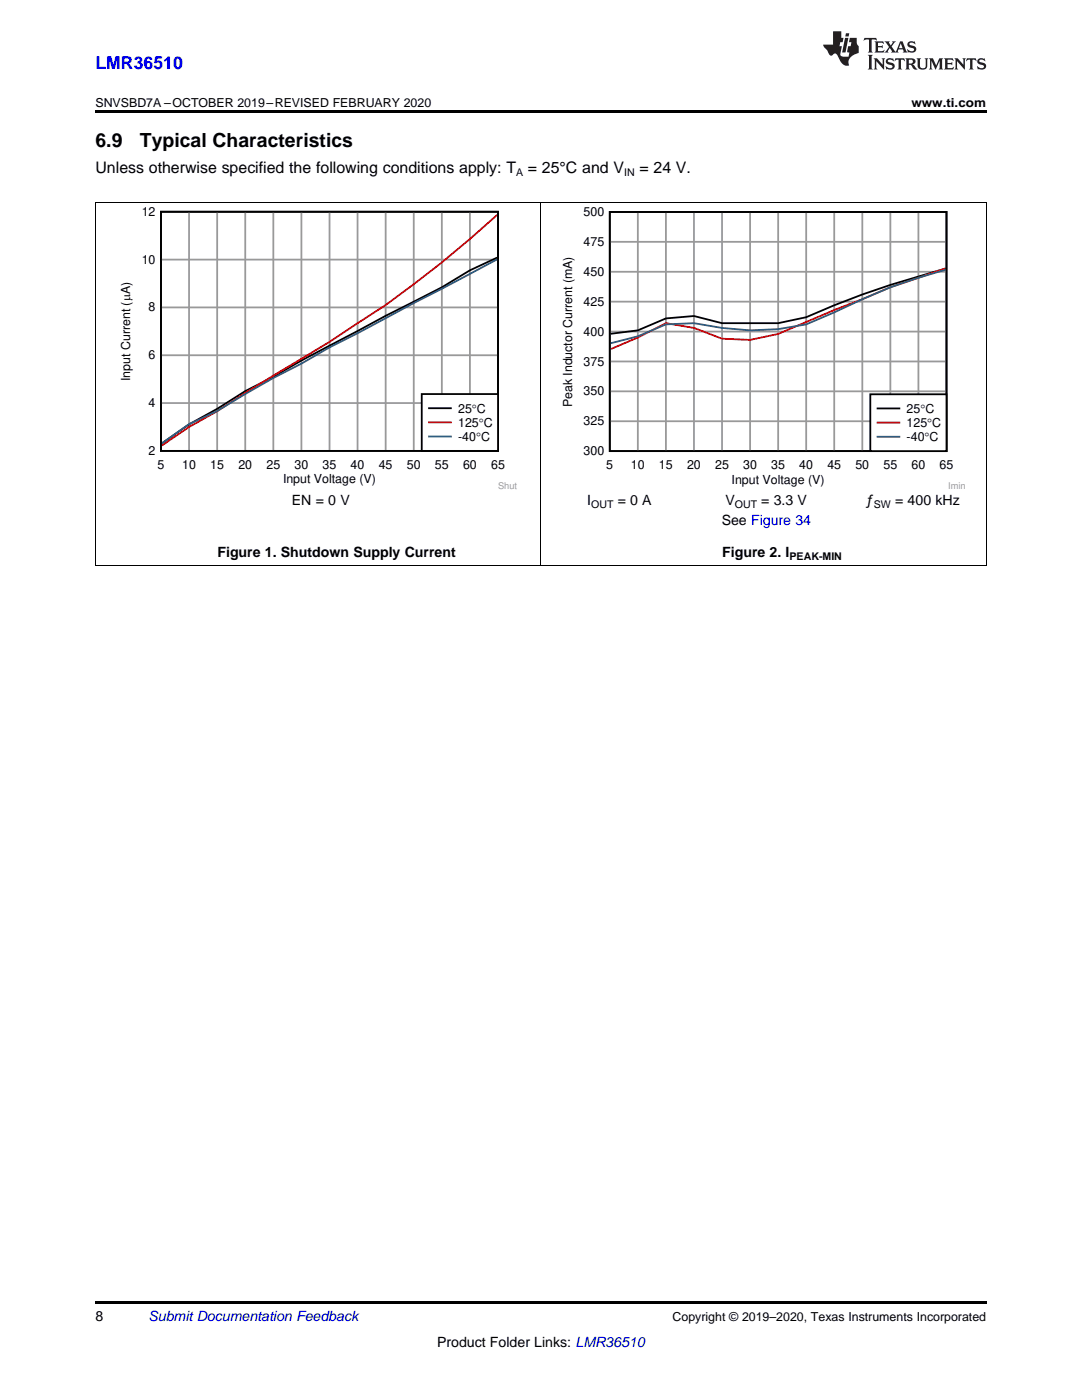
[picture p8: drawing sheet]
<svg xmlns="http://www.w3.org/2000/svg" width="216mm" height="279mm" viewBox="0 0 216 279" stroke-linecap="round" stroke-linejoin="round" font-family="sans-serif">
<path d="M19 259.7h177.8v.5h-177.8z" fill="#000"/>
<path d="M19.1 40.4v72.5M107.9 40.4v72.5M196.8 40.4v72.5M19 112.9h177.8" fill="none" stroke="#000" stroke-width=".2"/>
<path d="M32.1 42.3h67.3v47.7h-67.3zM99.2 51.4l-5.4 2.6-5.6 3.3-11.2 5.7-16.9 9-5.6 3.2-5.6 2.9-5.6 3.5-5.6 3.1-5.4 3.8" fill="none" stroke="#000" stroke-width=".36"/>
<g fill="none" stroke="#999" stroke-width=".36">
<path d="M32.1 51.8h67.3M37.7 42.3v47.7M43.3 42.3v47.7M48.9 42.3v47.7M54.5 42.3v47.7M60.1 42.3v47.7M65.8 42.3v47.7M71.3 42.3v47.7M77 42.3v47.7M82.6 42.3v47.7M88.2 42.3v47.7M93.8 42.3v47.7"/>
<path d="M32.1 70.9h67.3M32.1 61.4h67.3M32.1 80.4h67.3"/>
</g>
<path d="M99.2 42.9a233.4 233.4 0 0 1-22.2 18l-11.2 7.3a545.7 545.7 0 0 0-22.5 13.9l-5.6 3.1-5.4 3.7" fill="none" stroke="#f00" stroke-width=".36"/>
<path d="M99.2 51.8l-27.9 14.7-5.5 2.8-5.7 3.3-5.6 2.8-11.2 6.6-5.6 2.6-5.4 3.9" fill="none" stroke="#295c75" stroke-width=".36"/>
<path d="M84.2 78.6h15.2v11.4h-15.2z" fill-rule="evenodd" fill="#fff"/>
<path d="M121.7 42.3h67.2v47.7h-67.2zM188.7 53.6a192.1 192.1 0 0 0-27.8 9.7l-5.6 1.2h-11.2l-5.6-1.4-5.6 .4-5.6 2.4-5.5 .7M84.2 78.6h15.2v11.4h-15.2zM85.6 81.5h4.4" fill="none" stroke="#000" stroke-width=".36"/>
<path d="M188.7 53.6l-11 3.7-5.6 2.4-5.6 2.2-11.2 4.7-5.6 1.2-5.6-.2-5.6-2.2-5.6-.9-5.6 2.9-5.5 2.3M85.6 84.3h4.4" fill="none" stroke="#f00" stroke-width=".36"/>
<path d="M188.7 53.8a106.6 106.6 0 0 0-22.2 8.5l-5.6 2.4a48.3 48.3 0 0 1-22.4-.2l-5.6 .2-5.6 2.4-5.5 1.4M85.6 87.1h4.4" fill="none" stroke="#295c75" stroke-width=".36"/>
<g fill="none" stroke="#999" stroke-width=".36">
<path d="M121.7 54.2h67.2M121.7 48.3h67.2M127.3 42.3v47.7M132.9 42.3v47.7M138.5 42.3v47.7M144.1 42.3v47.7M149.7 42.3v47.7M155.3 42.3v47.7M160.9 42.3v47.7M166.5 42.3v47.7M172.1 42.3v47.7M177.7 42.3v47.7"/>
<path d="M183.3 42.3v47.7M121.7 78.1h67.2M121.7 72.1h67.2M121.7 66.2h67.2M121.7 60.2h67.2M121.7 84.1h67.2"/>
</g>
<path d="M173.7 78.7h15.2v11.3h-15.2z" fill-rule="evenodd" fill="#fff"/>
<path d="M173.7 78.7h15.2v11.3h-15.2zM175.1 81.5h4.4" fill="none" stroke="#000" stroke-width=".36"/>
<path d="M175.1 84.3h4.4" fill="none" stroke="#f00" stroke-width=".36"/>
<path d="M175.1 87.2h4.4" fill="none" stroke="#295c75" stroke-width=".36"/>
<path d="M19 40.4h177.8" fill="none" stroke="#000" stroke-width=".2"/>
<path d="M19 22h177.8v.5h-177.8z" fill="#000"/>
<g fill="#231f20">
<path d="M172.5 7.6l-.1 .5 .4-.2h.6v.1v2.1l-.2 .4h.9l-.2-.4v-2.1l.1-.1h.5l.5 .2-.2-.5zM174.5 8.3l.2 .3v1.5l-.2 .4h1.8l.2-.6a1.04 1.04 0 0 1-1.3 .2v-.7h.6l.3 .2v-.6l-.3 .2h-.6v-.6l.8-.1 .4 .3-.2-.5zM176.5 8.3l.9 1.1-.9 1.1h.8l-.2-.2 .4-.7 .5 .7-.2 .2h1.5l-.2-.2 .2-.4h.9l.1 .4-.2 .2h1l-.3-.3-.7-1.9h-.5l-.9 2-.8-1 .9-1h-.8l.1 .3-.4 .5-.3-.6 .1-.2zM179.7 8.6l.4 1h-.7zM181.3 8.4a.63 .63 0 0 0-.2 .7 .63 .63 0 0 0 .6 .4l.6 .2 .1 .2a.75 .75 0 0 1-.7 .4 .75 .75 0 0 1-.6-.5l.1 .7 .1-.1a1.11 1.11 0 0 0 1.5-.6 1.13 1.13 0 0 0-1.2-.8l-.1-.4a1.04 1.04 0 0 1 1.2 .2l-.2-.5-.2 .1-.4-.2zM173.2 10.9l.2 .4v2.2l-.2 .4h1l-.3-.4v-2.2l.3-.4zM174.3 11.6l.3 .4v1.5l-.3 .4h.8l-.2-.4v-1.3l1.5 1.7v-1.9l.2-.4h-.7l.2 .4v.9l-1.1-1.3zM177 11.8a.62 .62 0 0 0-.2 .7 .62 .62 0 0 0 .6 .4l.6 .1 .1 .3a.76 .76 0 0 1-.7 .3 .76 .76 0 0 1-.7-.4l.2 .7 .1-.1a1.11 1.11 0 0 0 1.5-.6 1.13 1.13 0 0 0-1.2-.8l-.1-.4a1.04 1.04 0 0 1 1.2 .2l-.2-.6-.2 .1-.5-.1zM178.7 11.6l-.2 .6a.61 .61 0 0 1 .8-.3v1.6l-.2 .4h.9l-.2-.4v-1.6a.63 .63 0 0 1 .7 .3l-.1-.6zM180.6 11.6l.3 .4v1.5l-.3 .4h1l-.2-.2-.1-.8 .6 .2a.76 .76 0 0 0 1.2 .7l-1-1a.58 .58 0 0 0 .6-.5 .58 .58 0 0 0-.5-.6zM181.4 11.9h.1a.45 .45 0 0 1 .5 .1 .45 .45 0 0 1 .1 .5l-.8 .2zM182.9 11.6l.2 .2a2.17 2.17 0 0 0 .3 1.9 .99 .99 0 0 0 1.6-.6v-1.1l.2-.4h-.7l.2 .2a1.92 1.92 0 0 1-.2 1.8 .6 .6 0 0 1-.9-.5v-1.1l.2-.4zM185.4 11.6l.2 .4v1.5l-.2 .4h.7l-.2-.4v-1.4l.8 1.8 .8-1.8v1.4l-.2 .4h.9l-.2-.4v-1.5l.2-.4h-.8l-.6 1.5-.6-1.5zM188.4 11.6l.2 .4v1.5l-.2 .4h1.8l.1-.6a1.04 1.04 0 0 1-1.2 .1v-.6h.5l.4 .2v-.6l-.4 .2h-.5v-.7h.8l.3 .3-.1-.6zM190.5 11.6l.2 .4v1.5l-.2 .4h.7l-.2-.4v-1.3l1.5 1.7v-1.9l.2-.4h-.7l.2 .4v.9l-1.1-1.3zM192.9 11.6l-.1 .6a.61 .61 0 0 1 .7-.3l.1 1.6-.3 .4h1l-.3-.4 .1-1.6a.63 .63 0 0 1 .7 .3l-.1-.6zM195.2 11.8a.62 .62 0 0 0-.2 .7 .62 .62 0 0 0 .6 .4l.6 .1 .1 .3a.76 .76 0 0 1-.7 .3 .76 .76 0 0 1-.6-.4l.1 .7 .1-.1a1.11 1.11 0 0 0 1.6-.6 1.13 1.13 0 0 0-1.3-.8l-.1-.4a1.04 1.04 0 0 1 1.2 .2l-.1-.6-.2 .1-.5-.1z"/>
<path d="M166.2 6.3v2.6h-1.9v.4l.8 .9a.91 .91 0 0 0 1 .8 .56 .56 0 0 1 .5-.3 .56 .56 0 0 1 .5 .3l.4 .8a1.53 1.53 0 0 0 1.9 1.2 1.54 1.54 0 0 1 1-2.1l.9-.3v-1.4a1.52 1.52 0 0 1-.4-1.6h-1.3l-.2 .8h.5l-.2 .8h-.5l-.1 1v.2l.4 .1-.2 .8a1.93 1.93 0 0 1-1.6-.3l.3-1.8h-.5l.2-.8h.4l.2-.8h-.4v-1.3zM168.6 7.6l-.6 2.9h.7l.6-2.9zM168.8 6.6l-.1 .7h.6l.2-.7z"/>
</g>
<g font-size="3.9">
<text x="19" y="29.3">6.9</text>
<text x="27.9" y="29.3">Typical Characteristics</text>
</g>
<text font-size="3.5" fill="#00f" x="19" y="13.8">LMR36510</text>
<g font-size="3.2">
<text x="19" y="34.4">Unless otherwise specified the following conditions apply: T</text>
<text x="105.3" y="34.4">= 25°C and V</text>
<text x="127.6" y="34.4">= 24 V.</text>
</g>
<g font-size="2.8">
<text x="58.2" y="100.8">EN = 0 V</text>
<text x="117.2" y="100.8">I</text>
<text x="123.3" y="100.8">= 0 A</text>
<text x="144.7" y="100.8">V</text>
<text x="151.9" y="100.8">= 3.3 V</text>
<text x="172.8" y="100.8">ƒ</text>
<text x="178.6" y="100.8">= 400 kHz</text>
<text x="144" y="104.8">See Figure 34</text>
<text x="43.4" y="111.2">Figure 1. Shutdown Supply Current</text>
<text x="144.1" y="111.2">Figure 2. I</text>
<text x="19" y="263.6">8</text>
<text x="87.2" y="268.9">Product Folder Links: LMR36510</text>
</g>
<text font-size="2.8" fill="#0000c8" x="29.6" y="263.6">Submit Documentation Feedback</text>
<g font-size="2.5">
<text x="19" y="21.4">SNVSBD7A –OCTOBER 2019–REVISED FEBRUARY 2020</text>
<text x="181.9" y="21.4">www.ti.com</text>
<text x="28.3" y="43.1">12</text>
<text x="116.5" y="43.1">500</text>
<text x="28.3" y="52.6">10</text>
<text x="116.5" y="49.1">475</text>
<text x="116.5" y="55">450</text>
<text x="29.7" y="62.2">8</text>
<text x="116.5" y="61">425</text>
<text x="29.7" y="71.7">6</text>
<text x="116.5" y="67">400</text>
<text x="26" y="76" transform="rotate(-90 26 76)">Input Current (PA)</text>
<text x="116.5" y="72.9">375</text>
<text x="29.7" y="81.3">4</text>
<text x="91.4" y="82.4">25</text>
<text x="94.2" y="82.4">qC</text>
<text x="114.2" y="81.3" transform="rotate(-90 114.2 81.3)">Peak Inductor Current (mA)</text>
<text x="116.5" y="78.9">350</text>
<text x="180.9" y="82.4">25</text>
<text x="183.7" y="82.4">qC</text>
<text x="91.4" y="85.2">125qC</text>
<text x="91.4" y="88">-40qC</text>
<text x="116.5" y="84.9">325</text>
<text x="180.9" y="85.2">125qC</text>
<text x="180.9" y="88">-40qC</text>
<text x="29.7" y="90.8">2</text>
<text x="31.4" y="93.6">5</text>
<text x="36.3" y="93.6">10</text>
<text x="42" y="93.6">15</text>
<text x="47.6" y="93.6">20</text>
<text x="53.2" y="93.6">25</text>
<text x="58.8" y="93.6">30</text>
<text x="64.4" y="93.6">35</text>
<text x="70" y="93.6">40</text>
<text x="75.6" y="93.6">45</text>
<text x="81.2" y="93.6">50</text>
<text x="86.8" y="93.6">55</text>
<text x="92.4" y="93.6">60</text>
<text x="98" y="93.6">65</text>
<text x="116.5" y="90.8">300</text>
<text x="121" y="93.7">5</text>
<text x="125.9" y="93.7">10</text>
<text x="131.5" y="93.7">15</text>
<text x="137.1" y="93.7">20</text>
<text x="142.7" y="93.7">25</text>
<text x="148.3" y="93.7">30</text>
<text x="153.9" y="93.7">35</text>
<text x="159.5" y="93.7">40</text>
<text x="165.1" y="93.7">45</text>
<text x="170.7" y="93.7">50</text>
<text x="176.3" y="93.7">55</text>
<text x="181.9" y="93.7">60</text>
<text x="187.5" y="93.7">65</text>
<text x="56.5" y="96.4">Input Voltage (V)</text>
<text x="146" y="96.5">Input Voltage (V)</text>
<text x="134.2" y="263.6">Copyright © 2019–2020, Texas Instruments Incorporated</text>
</g>
<g font-size="2.1">
<text x="103" y="35.1">A</text>
<text x="124.5" y="35.1">IN</text>
<text x="118" y="101.4">OUT</text>
<text x="146.6" y="101.4">OUT</text>
<text x="174.4" y="101.4">SW</text>
<text x="157.6" y="111.7">PEAK-MIN</text>
</g>
<g font-size="1.9" fill="#999">
<text x="99.4" y="97.5">Shut</text>
<text x="189.2" y="97.6">Imin</text>
</g>
</svg>
